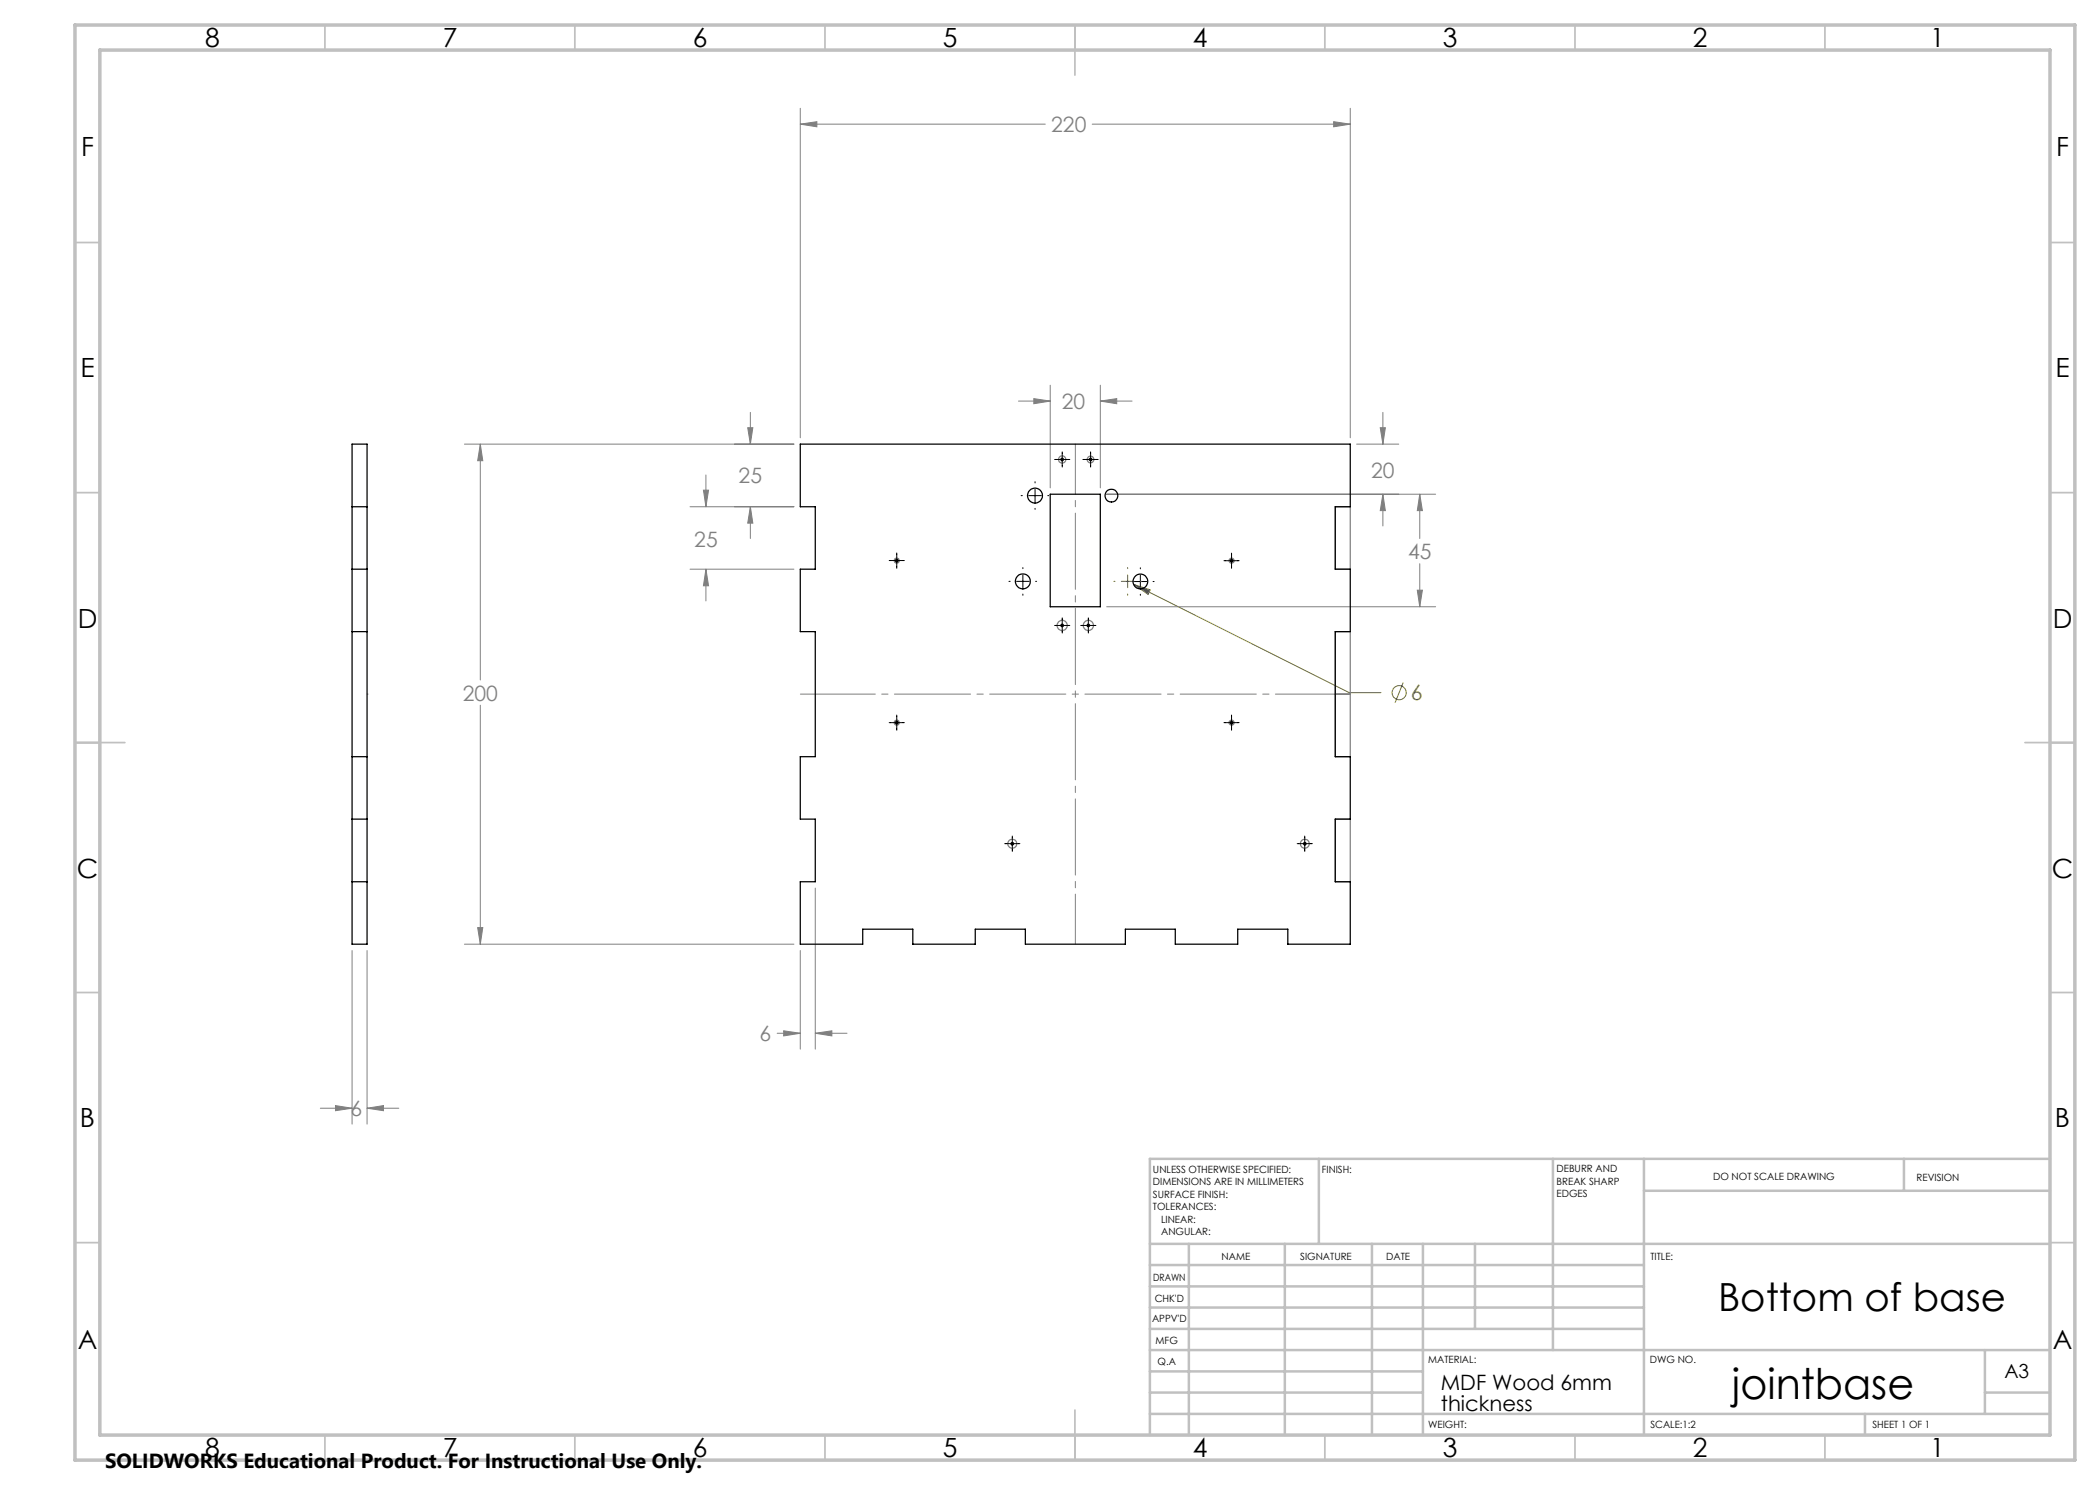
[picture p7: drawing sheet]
<svg xmlns="http://www.w3.org/2000/svg" width="420mm" height="297mm" viewBox="0 0 420 297" stroke-linecap="round" stroke-linejoin="round" font-family="sans-serif">
<g fill="none" stroke="#808000" stroke-width=".2">
<path d="M222.8 116.3h.2M224.3 116.3h2.5M225.5 113.5v.2M225.5 115v2.5M225.5 118.8v.3M226.9 116.9l3.1 1.1-.4 .9zM226.9 116.9l42.9 21.6h6.4M228.1 116.3h.2M280.6 136.5l-1.6 4"/>
<circle cx="279.8" cy="138.5" r="1.4"/>
</g>
<g fill="none" stroke="#808080" stroke-width=".2">
<path d="M160.1 24.8l3.3-.5v1.1zM160.1 21.7v65.9M160.1 24.8h49M218.4 24.8h51.7M266.7 24.3l3.4 .5-3.4 .6zM270.1 21.7v65.9M206.8 79.7l3.2 .5-3.2 .5zM210 77v20.6M220.1 77v20.6M92.9 88.8h65.9M96.1 88.8l.5 3.3h-1.1zM96.1 88.8v47.2"/>
<path d="M140.7 98h1l-.5 3.3zM141.2 95v6.3M149.5 85.5h1.1l-.5 3.3zM150.1 82.5v6.3M203.7 80.2h6.3M220.1 80.2l3.2-.5v1zM220.1 80.2h6.3M221.3 98.8h65.8M271.3 88.8h8.5M276 85.5h1.1l-.5 3.3zM276.6 98.8l.5 3.3h-1.1zM276.6 82.5v6.3"/>
<path d="M276.6 98.8v6.4M284 98.8l.5 3.3h-1zM284 98.8v8.9M138 101.3h20.8M138 113.8h20.8M141.2 113.8l.5 3.4h-1zM141.2 113.8v6.4M150.1 101.3l.5 3.3h-1.1zM150.1 101.3v6.4M283.5 118h1l-.5 3.4zM284 112.7v8.7M221.3 121.4h65.8"/>
<path d="M96.1 141v47.8M163.1 177.6v32.2M70.4 190.1v34.7M73.4 190.1v34.7M92.9 188.8h65.9M95.5 185.5h1.1l-.5 3.3zM160.1 190.1v19.7M155.4 206.7h4.7M156.7 206.2l3.4 .5-3.4 .5zM163.1 206.7l3.3-.5v1zM163.1 206.7h6.3M64.1 221.6h6.3"/>
<path d="M67.1 221.1l3.3 .5-3.3 .5zM73.4 221.6l3.3-.5v1zM73.4 221.6h6.4"/>
</g>
<g fill="none" stroke="#808080" stroke-width=".25">
<path d="M267.1 101.3h3v12.5h-3zM267.1 126.3h3v25h-3zM267.1 138.8h3M267.1 163.8h3v12.6h-3z"/>
<circle cx="212.5" cy="91.9" r=".73"/>
<circle cx="218.1" cy="91.9" r=".68"/>
<circle cx="179.4" cy="112.1" r=".51"/>
<circle cx="246.3" cy="112.1" r=".5"/>
<circle cx="212.4" cy="125.1" r="1.02"/>
<circle cx="217.7" cy="125.1" r="1.02"/>
<circle cx="179.4" cy="144.5" r=".5"/>
<circle cx="246.3" cy="144.5" r=".49"/>
<circle cx="202.4" cy="168.7" r=".9"/>
<circle cx="261" cy="168.7" r=".9"/>
</g>
<g fill="none" stroke="#c0c0c0" stroke-width=".35">
<path d="M65 5v5M115 5v5M165 5v5M215 5v10M265 5v5M315 5v5M365 5v5M15 48.5h5M410 48.5h5M15 98.5h5M410 98.5h5M15 148.5h10"/>
<path d="M405 148.5h10M15 198.5h5M410 198.5h5M15 248.5h5M410 248.5h5M65 287v5M115 287v5M165 287v5M215 282v10M265 287v5M315 287v5M365 287v5"/>
</g>
<g fill="none" stroke="#c0c0c0" stroke-width=".5">
<path d="M263.8 231.8v17M310.6 231.8v38.2M328.8 231.8v55.2M328.8 238.2h81.2M380.8 231.8v6.4M410 231.8h-180v55.2M230 248.8h180M230 257.3h98.8M230 253h98.8M237.8 248.8v38.2M257 248.8v38.2M274.4 248.8v38.2"/>
<path d="M284.6 248.8v38.2M295 248.8v17M230 265.8h98.8M230 261.5h98.8M230 278.5h54.6M230 274.3h54.6M230 270h180M397 278.5h13M397 270v12.8M230 282.8h180M373 282.8v4.2"/>
</g>
<path d="M15 5h400v287h-400zM20 10h390v277h-390z" fill="none" stroke="#c0c0c0" stroke-width=".7"/>
<g fill="none" stroke="#000" stroke-width=".2">
<path d="M204.2 99.1h.3M205.7 99.1h2.6M207 96.3v.3M207 97.9v2.5M209.5 99.1h.3M210.9 91.9h3.1M212.4 90.4v3M216.6 91.9h3M218.1 90.4v3M177.8 112.1h3.1M179.4 110.6v3.1M201.8 116.3h.2"/>
<path d="M203.3 116.3h2.5M204.6 113.5v.2M204.6 115v2.5M204.6 118.8v.3M207 101.7v.2M207.1 116.3h.2M225.3 116.3h.2M226.8 116.3h2.5M228.1 113.6v.2M228.1 115v2.6M228.1 118.8v.3M230.6 116.3h.2"/>
<path d="M244.8 112.1h3M246.3 110.6v3.1M210.9 125.1h3.1M212.4 123.6v3M216.1 125.1h3.1M217.7 123.6v3M177.8 144.5h3.1M179.4 143v3M244.8 144.5h3M246.3 143v3M200.9 168.7h3.1M202.5 167.2v3.1"/>
<path d="M259.4 168.7h3.1M260.9 167.2v3.1"/>
</g>
<path d="M160.1 138.8h110" fill="none" stroke="#808080" stroke-width=".2" stroke-dasharray="15.2 1.3 1.3 1.3" stroke-dashoffset=".2"/>
<path d="M215.1 88.8v100" fill="none" stroke="#808080" stroke-width=".2" stroke-dasharray="15.2 1.3 1.3 1.3" stroke-dashoffset="5.2"/>
<path d="M73.4 138.8h.1" fill="none" stroke="#808080" stroke-width=".2" stroke-dasharray="15.2 1.3 1.3 1.3"/>
<path d="M226.9 116.9l3.1 1.1-.4 .9z" fill="#808000"/>
<path d="M160.1 24.8l3.3-.5v1.1zM266.7 24.3l3.4 .5-3.4 .6zM96.1 88.8l.5 3.3h-1.1zM95.5 185.5h1.1l-.5 3.3zM150.1 101.3l.5 3.3h-1.1zM149.5 85.5h1.1l-.5 3.3zM141.2 113.8l.5 3.4h-1zM140.7 98h1l-.5 3.3zM220.1 80.2l3.2-.5v1zM206.8 79.7l3.2 .5-3.2 .5zM276 85.5h1.1l-.5 3.3zM276.6 98.8l.5 3.3h-1.1zM283.5 118h1l-.5 3.4zM284 98.8l.5 3.3h-1zM156.7 206.2l3.4 .5-3.4 .5zM163.1 206.7l3.3-.5v1zM73.4 221.6l3.3-.5v1zM67.1 221.1l3.3 .5-3.3 .5z" fill="#808080"/>
<g fill="none" stroke="#000" stroke-width=".25">
<path d="M70.4 88.8h3v100h-3zM160.1 88.8h110v12.5h-3v12.5h3v12.5h-3v25h3v12.5h-3v12.6h3v12.4h-12.5v-3h-10.1v3h-12.4v-3h-10v3h-20v-3h-10v3h-12.5v-3h-10.1v3h-12.4v-12.4h3v-12.6h-3v-12.5h3v-25h-3v-12.5h3v-12.5h-3zM210 98.8h10.1v22.6h-10.1zM70.4 101.3h3M70.4 113.8h3M70.4 126.3h3M70.4 151.3h3M70.4 163.8h3M70.4 176.4h3"/>
<circle cx="207" cy="99.1" r="1.5"/>
<circle cx="212.4" cy="91.9" r=".25"/>
<circle cx="218.1" cy="91.9" r=".25"/>
<circle cx="222.3" cy="99.1" r="1.28"/>
<circle cx="179.4" cy="112.1" r=".26"/>
<circle cx="204.6" cy="116.3" r="1.51"/>
<circle cx="228.1" cy="116.3" r="1.48"/>
<circle cx="246.3" cy="112.1" r=".25"/>
<circle cx="212.4" cy="125.1" r=".25"/>
<circle cx="217.7" cy="125.1" r=".25"/>
<circle cx="179.4" cy="144.5" r=".25"/>
<circle cx="246.3" cy="144.5" r=".25"/>
<circle cx="202.5" cy="168.7" r=".26"/>
<circle cx="260.9" cy="168.7" r=".26"/>
</g>
<text font-size="8.5" x="346.4" y="279.7">jointbase</text>
<text font-size="7.8" x="343.6" y="262.2">Bottom of base</text>
<g font-size="5.3">
<text x="41" y="9.5">8</text>
<text x="88.5" y="9.5">7</text>
<text x="138.5" y="9.5">6</text>
<text x="188.5" y="9.5">5</text>
<text x="238.5" y="9.5">4</text>
<text x="288.5" y="9.5">3</text>
<text x="338.5" y="9.5">2</text>
<text x="386" y="9.5">1</text>
<text x="16.2" y="31.2">F</text>
<text x="411.2" y="31.2">F</text>
<text x="16.1" y="75.5">E</text>
<text x="411.1" y="75.5">E</text>
<text x="15.5" y="125.5">D</text>
<text x="410.5" y="125.5">D</text>
<text x="15.4" y="175.5">C</text>
<text x="410.4" y="175.5">C</text>
<text x="16" y="225.5">B</text>
<text x="411" y="225.5">B</text>
<text x="15.5" y="269.7">A</text>
<text x="410.5" y="269.7">A</text>
<text x="41" y="291.5">8</text>
<text x="88.5" y="291.5">7</text>
<text x="138.5" y="291.5">6</text>
<text x="188.5" y="291.5">5</text>
<text x="238.5" y="291.5">4</text>
<text x="288.5" y="291.5">3</text>
<text x="338.5" y="291.5">2</text>
<text x="386" y="291.5">1</text>
</g>
<g font-size="4.2" fill="#808080">
<text x="210.2" y="26.4">220</text>
<text x="212.4" y="81.8">20</text>
<text x="274.2" y="95.6">20</text>
<text x="147.7" y="96.7">25</text>
<text x="138.9" y="109.4">25</text>
<text x="281.6" y="111.8">45</text>
<text x="92.6" y="140.1">200</text>
<text x="151.9" y="208.2">6</text>
<text x="70.1" y="223.2">6</text>
</g>
<text font-size="4.2" fill="#808000" x="282.2" y="140.1">6</text>
<g font-size="4.2">
<text x="288.2" y="278.1">MDF Wood 6mm</text>
<text x="288.2" y="282.2">thickness</text>
</g>
<text font-size="4.1" x="21" y="293.7">SOLIDWORKS Educational Product. For Instructional Use Only.</text>
<text font-size="3.9" x="400.9" y="275.5">A3</text>
<g font-size="2">
<text x="230.6" y="234.6">UNLESS OTHERWISE SPECIFIED:</text>
<text x="230.6" y="237.1">DIMENSIONS ARE IN MILLIMETERS</text>
<text x="230.6" y="239.6">SURFACE FINISH:</text>
<text x="264.4" y="234.6">FINISH:</text>
<text x="311.3" y="234.5">DEBURR AND</text>
<text x="311.3" y="237">BREAK SHARP</text>
<text x="311.3" y="239.5">EDGES</text>
<text x="342.6" y="236">DO NOT SCALE DRAWING</text>
<text x="383.3" y="236.2">REVISION</text>
<text x="230.6" y="242.1">TOLERANCES:</text>
<text x="232.2" y="244.6">LINEAR:</text>
<text x="232.2" y="247.1">ANGULAR:</text>
<text x="244.3" y="252">NAME</text>
<text x="260" y="251.9">SIGNATURE</text>
<text x="277.2" y="251.9">DATE</text>
<text x="330.1" y="251.9">TITLE:</text>
<text x="230.6" y="256.1">DRAWN</text>
<text x="230.9" y="260.3">CHK'D</text>
<text x="230.4" y="264.4">APPV'D</text>
<text x="231.1" y="268.8">MFG</text>
<text x="231.5" y="273">Q.A</text>
<text x="285.6" y="272.5">MATERIAL:</text>
<text x="330" y="272.5">DWG NO.</text>
<text x="285.6" y="285.5">WEIGHT:</text>
<text x="330.1" y="285.6">SCALE:1:2</text>
<text x="374.5" y="285.6">SHEET 1 OF 1</text>
</g>
</svg>
